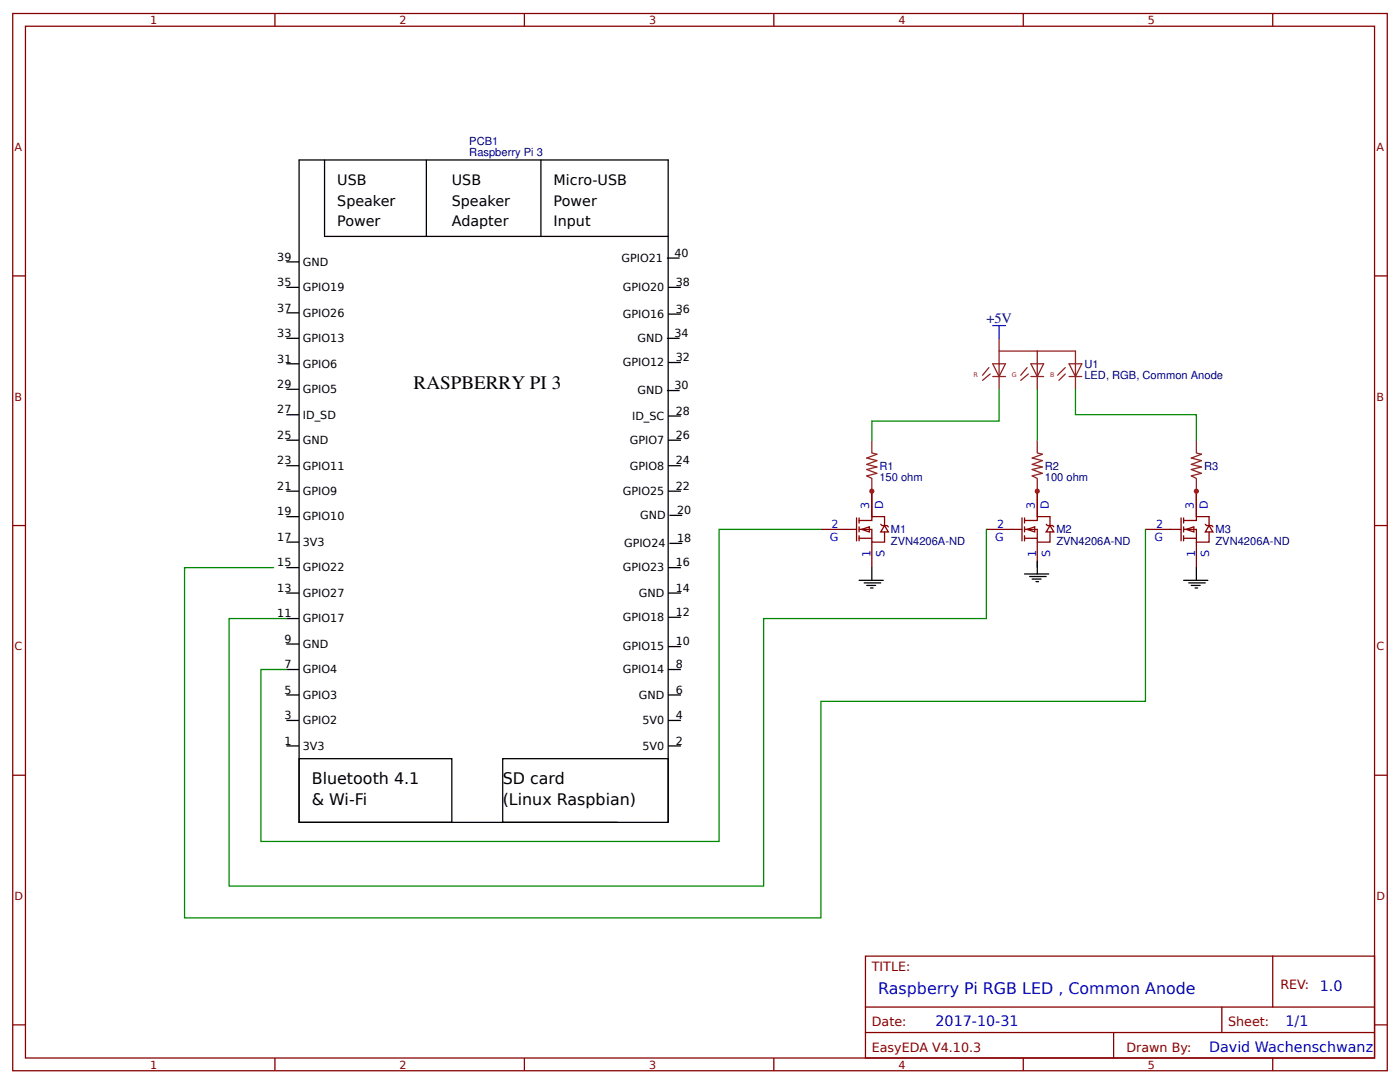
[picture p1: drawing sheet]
<svg xmlns="http://www.w3.org/2000/svg" width="293mm" height="227mm" viewBox="0 0 293 227" stroke-linecap="round" stroke-linejoin="round" font-family="sans-serif">
<g fill="none" stroke="#800" stroke-width=".27">
<path d="M2.7 2.8h288v221.4h-288zM5.3 5.5h282.7v216h-282.7zM57.6 2.8v2.7M109.9 2.8v2.7M162.2 2.8v2.7M214.4 2.8v2.7M266.7 2.8v2.7M2.7 57.8h2.6M288 57.8h2.7M2.7 110h2.6M288 110h2.7M2.7 162.3h2.6"/>
<path d="M288 162.3h2.7M2.7 214.6h2.6M181.4 200.2h106.6v21.3h-106.6zM181.4 210.9h106.6M181.4 216.2h106.6M233.4 216.2v5.3M256 210.9v5.3M266.7 200.2v10.7M288 214.6h2.7M57.6 221.5v2.7M109.9 221.5v2.7M162.2 221.5v2.7"/>
<path d="M214.4 221.5v2.7M266.7 221.5v2.7"/>
</g>
<g fill="none" stroke="#000" stroke-width=".27">
<path d="M68 33.5v16h72M89.3 33.5v16M113.3 33.5v16M60 54.8h2.7M139.8 54h2.6M60 76.2h2.7M60 70.8h2.7M60 60.2h2.7M60 65.5h2.7M139.8 70.8h2.6M140 75.9h2.7M140 60.2h2.7"/>
<path d="M140 65.8h2.7M60 97.5h2.7M60 92.2h2.7M60 86.8h2.7M60 81.5h2.7M139.8 81.8h2.6M140 97.5h2.7M140 92.2h2.7M140 87.1h2.7M60 118.8h2.7M60 113.5h2.7M60 108.2h2.7"/>
<path d="M60 102.8h2.7M140 118.8h2.7M140 102.8h2.7M140.3 113.8h2.7M140.3 107.9h2.7M60 134.8h2.7M60 129.5h2.7M60 124.2h2.7M140 135.4h2.7M140 129.2h2.7M140 124.2h2.7M60 156.2h2.7"/>
<path d="M60 150.8h2.7M60 145.5h2.7M60 140.2h2.7M62.7 158.8h32v13.4h-32zM105.3 158.8h34.7v13.4h-34.7zM140 156.2h2.7M140 150.8h2.7M140 145.5h2.7M140 140.2h2.7M129.3 172.2h-66.6v-138.7h77.3v138.7"/>
</g>
<g fill="none" stroke="#8d2323" stroke-width=".27">
<path d="M207.2 77l-1.3 1.6M207.5 78.3l-1.6 1.3M208 76.2h2.7l-1.3 2.6zM208 78.8h2.7M209.4 70.8v10.7M209.4 73.5h16v8M215.2 77l-1.3 1.6M215.5 78.3l-1.6 1.3M216 78.8h2.7M216 76.2h2.7l-1.3 2.6zM217.4 73.5v8M223.2 77l-1.6 1.6"/>
<path d="M223.2 78.3l-1.3 1.3M224 78.8h2.7M224 76.2h2.7l-1.3 2.6z"/>
</g>
<path d="M208 68.2h2.7M209.4 68.2v2.6" fill="none" stroke="#00f" stroke-width=".27"/>
<g fill="#fefefe" stroke="#800" stroke-width=".27">
<path d="M180.6 110.8l1.6-.5v1.1z"/>
<path d="M185.4 110l.8 1.4h-1.6z"/>
</g>
<path d="M172 110.8h7.5M179.5 108.4v4.8M180 109h2.7v-.8h2.7v1.8M180 110.8h2.7v2.7h2.7v-2.1M180 112.7h2.7M180 108.4v1.1M180 110.3v1.1M180 112.2v1M182.7 102.8v5.4M182.7 113.5v5.3M184.6 109.8l.2 .2h1.1l.3 .3" fill="none" stroke="#800" stroke-width=".27"/>
<g fill="#fefefe" stroke="#800" stroke-width=".27">
<path d="M215.2 110.8l1.6-.5v1.1z"/>
<path d="M220 110l.8 1.4h-1.6z"/>
</g>
<path d="M206.7 110.8h7.5M214.2 108.4v4.8M214.7 109h2.7v-.8h2.6v1.8M214.7 110.8h2.7v2.7h2.6v-2.1M214.7 112.7h2.7M214.7 108.4v1.1M214.7 110.3v1.1M214.7 112.2v1M217.4 102.8v5.4M217.4 113.5v5.3M219.2 109.8l.3 .2h1.1l.2 .3" fill="none" stroke="#800" stroke-width=".27"/>
<g fill="#fefefe" stroke="#800" stroke-width=".27">
<path d="M248.6 110.8l1.6-.5v1.1z"/>
<path d="M253.4 110l.8 1.4h-1.6z"/>
</g>
<path d="M240 110.8h7.5M247.5 108.4v4.8M248 109h2.7v-.8h2.7v1.8M248 110.8h2.7v2.7h2.7v-2.1M248 112.7h2.7M248 108.4v1.1M248 110.3v1.1M248 112.2v1M250.7 102.8v5.4M250.7 113.5v5.3M252.6 109.8l.2 .2h1.1l.3 .3" fill="none" stroke="#800" stroke-width=".27"/>
<path d="M182.7 92.2v2.6l1.1 .3-2.2 .8 2.2 .5-2.2 .8 2.2 .6-2.2 .5 2.2 .8-2.2 .5 1.1 .6v2.6M217.4 92.2v2.6l1 .3-2.1 .8 2.1 .5-2.1 .8 2.1 .6-2.1 .5 2.1 .8-2.1 .5 1.1 .6v2.6" fill="none" stroke="#8d2323" stroke-width=".27"/>
<circle cx="217.4" cy="102.8" r=".53" fill="#c00"/>
<path d="M250.7 92.2v2.6l1.1 .3-2.2 .8 2.2 .5-2.2 .8 2.2 .6-2.2 .5 2.2 .8-2.2 .5 1.1 .6v2.6" fill="none" stroke="#8d2323" stroke-width=".27"/>
<g fill="none" stroke="#000" stroke-width=".27">
<path d="M182.7 118.8v2.7M217.4 117.5v2.7M250.7 118.8v2.7M180 121.5h5.1M181.1 122h3.5M181.6 122.6h1.9M182.4 123.1h.6M214.7 120.2h5.1M215.8 120.7h3.4M216.3 121.2h1.9M217.1 121.8h.5M248 121.5h5.1"/>
<path d="M249.1 122h3.5M249.6 122.6h1.9M250.4 123.1h.6"/>
</g>
<path d="M209.4 81.5v6.7h-26.7v4M217.4 81.5v10.7M225.4 81.5v5.3h25.3v5.4" fill="none" stroke="#080" stroke-width=".27"/>
<g fill="#c00">
<circle cx="182.7" cy="102.8" r=".53"/>
<circle cx="250.7" cy="102.8" r=".53"/>
</g>
<path d="M172 110.8h-21.3v65.4h-96v-36h5.3M206.7 110.8v18.7h-46.7v56h-112v-56h12M240 110.8v36h-68v45.4h-133.3v-73.4h18.6" fill="none" stroke="#080" stroke-width=".27"/>
<text font-size="4" x="86.7" y="81.5">RASPBERRY PI 3</text>
<g font-size="3.3">
<text x="65.3" y="164.2">Bluetooth 4.1</text>
<text x="105.3" y="164.2">SD card</text>
<text x="65.3" y="168.4">&amp; Wi-Fi</text>
<text x="105.3" y="168.4">(Linux Raspbian)</text>
</g>
<text font-size="3.3" fill="#00f" x="184" y="208.2">Raspberry Pi RGB LED , Common Anode</text>
<g font-size="3">
<text x="70.7" y="38.8">USB</text>
<text x="94.7" y="38.8">USB</text>
<text x="116" y="38.8">Micro-USB</text>
<text x="70.7" y="43.1">Speaker</text>
<text x="70.7" y="47.4">Power</text>
<text x="94.7" y="43.1">Speaker</text>
<text x="94.7" y="47.4">Adapter</text>
<text x="116" y="43.1">Power</text>
<text x="116" y="47.4">Input</text>
</g>
<text font-size="3" fill="#000080" x="206.7" y="67.6">+5V</text>
<g font-size="3" fill="#00f">
<text x="276.6" y="207.4">1.0</text>
<text x="196" y="214.9">2017-10-31</text>
<text x="269.4" y="214.9">1/1</text>
<text x="253.4" y="220.2">David Wachenschwanz</text>
</g>
<g font-size="2.7" fill="#800">
<text x="182.7" y="203.4">TITLE:</text>
<text x="268.3" y="207.1">REV:</text>
<text x="182.7" y="214.9">Date:</text>
<text x="257.4" y="214.9">Sheet:</text>
<text x="182.7" y="220.2">EasyEDA V4.10.3</text>
<text x="236" y="220.2">Drawn By:</text>
</g>
<g font-size="2.3" fill="#800">
<text x="31.5" y="5.1">1</text>
<text x="83.7" y="5.1">2</text>
<text x="136" y="5.1">3</text>
<text x="188.3" y="5.1">4</text>
<text x="240.6" y="5.1">5</text>
<text x="3.1" y="31.6">A</text>
<text x="288.4" y="31.6">A</text>
<text x="3.1" y="83.9">B</text>
<text x="288.4" y="83.9">B</text>
<text x="3.1" y="136.2">C</text>
<text x="288.4" y="136.2">C</text>
<text x="3.1" y="188.5">D</text>
<text x="288.4" y="188.5">D</text>
<text x="31.5" y="223.8">1</text>
<text x="83.7" y="223.8">2</text>
<text x="136" y="223.8">3</text>
<text x="188.3" y="223.8">4</text>
<text x="240.6" y="223.8">5</text>
</g>
<g font-size="2.3" fill="#000080">
<text x="98.3" y="32.7">Raspberry Pi 3</text>
<text x="98.3" y="30.3">PCB1</text>
<text x="227.2" y="77">U1</text>
<text x="227.2" y="79.4">LED, RGB, Common Anode</text>
<text x="184.3" y="100.7">150 ohm</text>
<text x="184.3" y="98.4">R1</text>
<text x="219" y="100.7">100 ohm</text>
<text x="219" y="98.4">R2</text>
<text x="252.3" y="98.4">R3</text>
<text x="186.7" y="111.7">M1</text>
<text x="221.4" y="111.7">M2</text>
<text x="254.7" y="111.7">M3</text>
<text x="186.7" y="114.1">ZVN4206A-ND</text>
<text x="221.4" y="114.1">ZVN4206A-ND</text>
<text x="254.7" y="114.1">ZVN4206A-ND</text>
</g>
<g font-size="2.3">
<text x="141.4" y="53.8">40</text>
<text x="58.1" y="59.9">35</text>
<text x="58.1" y="54.6">39</text>
<text x="63.5" y="55.6">GND</text>
<text x="130.2" y="54.8">GPIO21</text>
<text x="141.6" y="59.9">38</text>
<text x="58.1" y="65.2">37</text>
<text x="63.5" y="61">GPIO19</text>
<text x="130.5" y="61">GPIO20</text>
<text x="141.6" y="65.5">36</text>
<text x="58.1" y="70.6">33</text>
<text x="63.5" y="71.6">GPIO13</text>
<text x="63.5" y="66.3">GPIO26</text>
<text x="130.5" y="66.6">GPIO16</text>
<text x="133.6" y="71.6">GND</text>
<text x="141.4" y="70.6">34</text>
<text x="58.1" y="75.9">31</text>
<text x="63.5" y="77">GPIO6</text>
<text x="130.5" y="76.7">GPIO12</text>
<text x="141.6" y="75.6">32</text>
<text x="58.1" y="81.2">29</text>
<text x="63.5" y="82.3">GPIO5</text>
<text x="133.6" y="82.6">GND</text>
<text x="141.4" y="81.5">30</text>
<text x="58.1" y="86.6">27</text>
<text x="63.5" y="87.6">ID_SD</text>
<text x="132.5" y="87.9">ID_SC</text>
<text x="141.6" y="86.8">28</text>
<text x="58.1" y="91.9">25</text>
<text x="63.5" y="93">GND</text>
<text x="132" y="93">GPIO7</text>
<text x="141.6" y="91.9">26</text>
<text x="58.1" y="97.2">23</text>
<text x="63.5" y="98.3">GPIO11</text>
<text x="132" y="98.3">GPIO8</text>
<text x="141.6" y="97.2">24</text>
<text x="58.1" y="107.9">19</text>
<text x="58.1" y="102.6">21</text>
<text x="63.5" y="103.6">GPIO9</text>
<text x="130.5" y="103.6">GPIO25</text>
<text x="141.6" y="102.6">22</text>
<text x="141.9" y="107.6">20</text>
<text x="58.1" y="113.2">17</text>
<text x="63.5" y="109">GPIO10</text>
<text x="134.1" y="108.7">GND</text>
<text x="141.9" y="113.5">18</text>
<text x="58.1" y="118.6">15</text>
<text x="63.5" y="119.6">GPIO22</text>
<text x="63.5" y="114.3">3V3</text>
<text x="130.5" y="119.6">GPIO23</text>
<text x="130.8" y="114.6">GPIO24</text>
<text x="141.6" y="118.6">16</text>
<text x="58.1" y="123.9">13</text>
<text x="63.5" y="125">GPIO27</text>
<text x="133.9" y="125">GND</text>
<text x="141.6" y="123.9">14</text>
<text x="58.1" y="129.2">11</text>
<text x="63.5" y="130.3">GPIO17</text>
<text x="130.5" y="130">GPIO18</text>
<text x="141.6" y="129">12</text>
<text x="59.6" y="134.6">9</text>
<text x="63.5" y="135.6">GND</text>
<text x="130.5" y="136.2">GPIO15</text>
<text x="141.6" y="135.1">10</text>
<text x="59.6" y="139.9">7</text>
<text x="63.5" y="141">GPIO4</text>
<text x="130.5" y="141">GPIO14</text>
<text x="141.6" y="139.9">8</text>
<text x="59.6" y="145.2">5</text>
<text x="63.5" y="146.3">GPIO3</text>
<text x="133.9" y="146.3">GND</text>
<text x="141.6" y="145.2">6</text>
<text x="59.6" y="155.9">1</text>
<text x="59.6" y="150.6">3</text>
<text x="63.5" y="151.6">GPIO2</text>
<text x="134.7" y="151.6">5V0</text>
<text x="141.6" y="155.9">2</text>
<text x="141.6" y="150.6">4</text>
<text x="63.5" y="157">3V3</text>
<text x="134.7" y="157">5V0</text>
</g>
<g font-size="2.3" fill="#00f">
<text x="182.2" y="106.6" transform="rotate(-90 182.2 106.6)">3</text>
<text x="185.1" y="106.5" transform="rotate(-90 185.1 106.5)">D</text>
<text x="216.8" y="106.6" transform="rotate(-90 216.8 106.6)">3</text>
<text x="219.8" y="106.5" transform="rotate(-90 219.8 106.5)">D</text>
<text x="250.2" y="106.6" transform="rotate(-90 250.2 106.6)">3</text>
<text x="253.1" y="106.5" transform="rotate(-90 253.1 106.5)">D</text>
<text x="173.9" y="113.2">G</text>
<text x="174.3" y="110.6">2</text>
<text x="208.6" y="113.2">G</text>
<text x="208.9" y="110.6">2</text>
<text x="241.9" y="113.2">G</text>
<text x="242.3" y="110.6">2</text>
<text x="182.4" y="116.6" transform="rotate(-90 182.4 116.6)">1</text>
<text x="185.4" y="116.7" transform="rotate(-90 185.4 116.7)">S</text>
<text x="217.1" y="116.6" transform="rotate(-90 217.1 116.6)">1</text>
<text x="220" y="116.7" transform="rotate(-90 220 116.7)">S</text>
<text x="250.4" y="116.6" transform="rotate(-90 250.4 116.6)">1</text>
<text x="253.4" y="116.7" transform="rotate(-90 253.4 116.7)">S</text>
</g>
<g font-size="1.3" fill="#8d2323">
<text x="204" y="78.8">R</text>
<text x="212" y="78.9">G</text>
<text x="220" y="78.9">B</text>
</g>
</svg>
